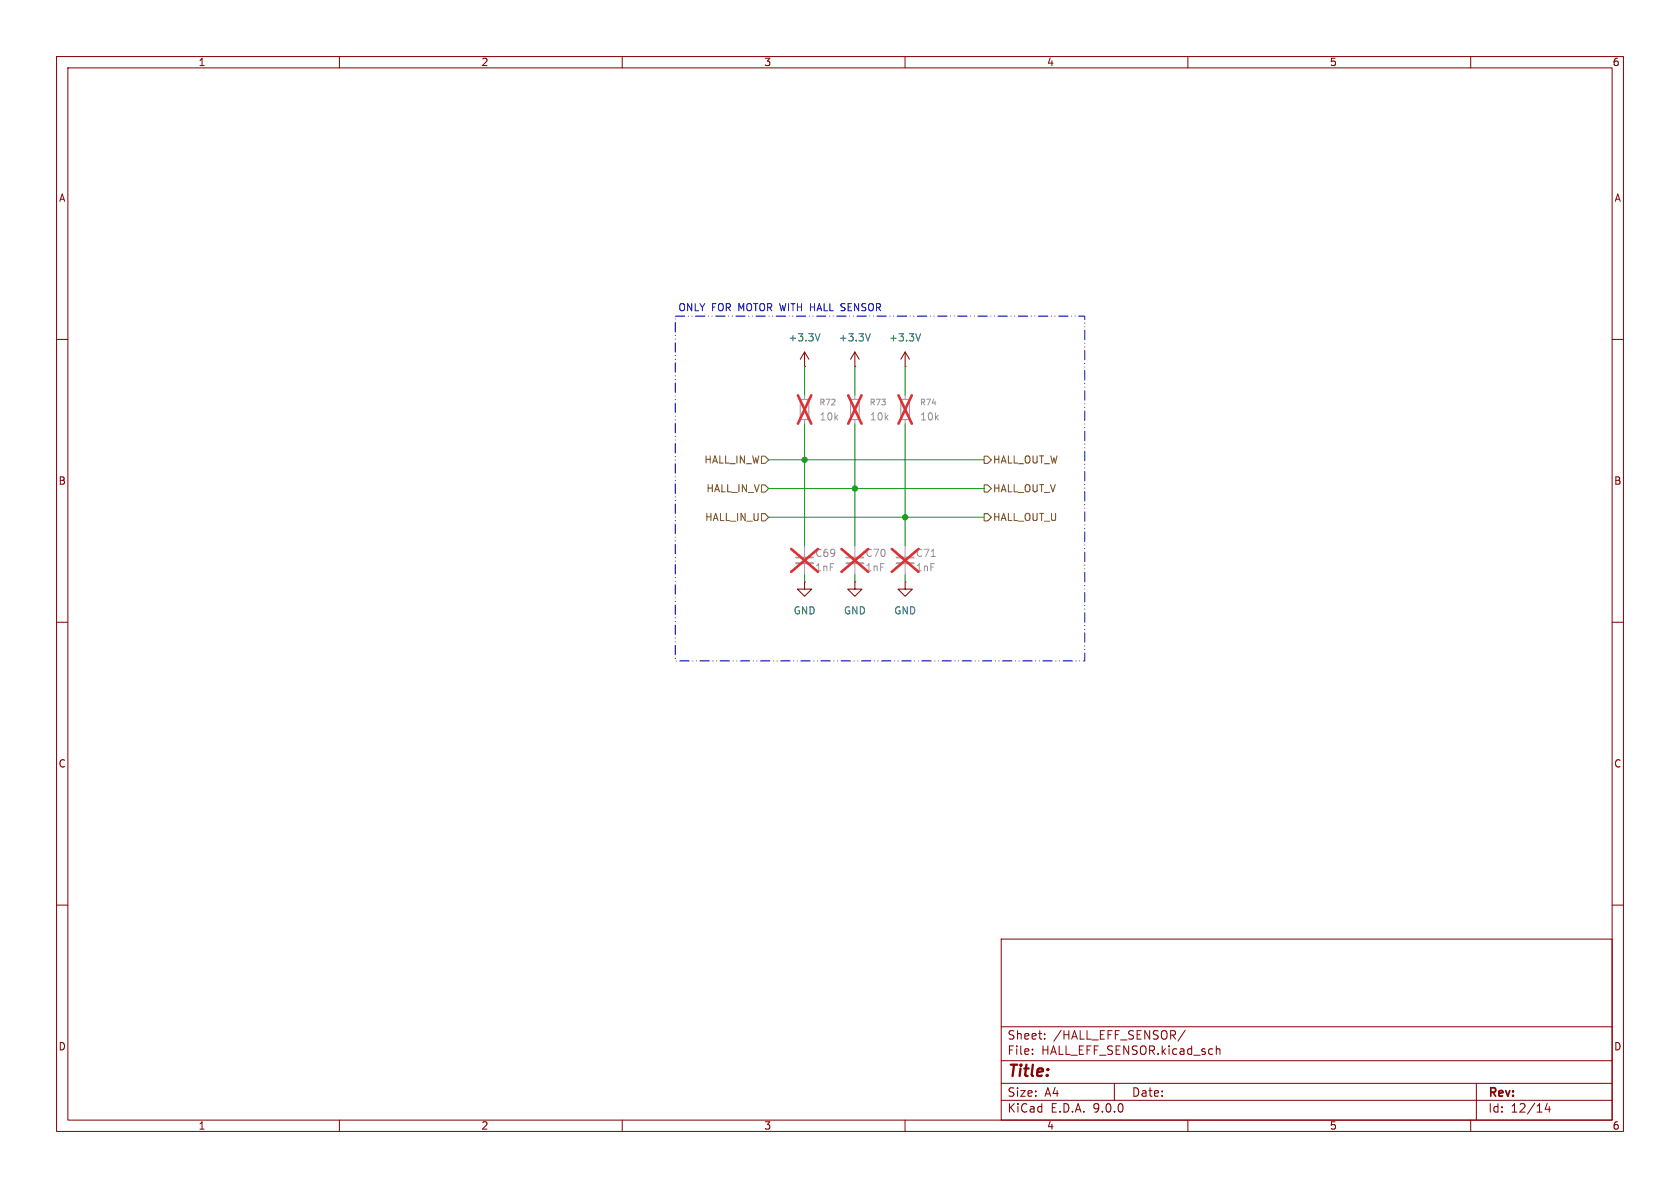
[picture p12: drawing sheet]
<svg xmlns="http://www.w3.org/2000/svg" width="297mm" height="210mm" viewBox="0 0 297 210" stroke-linecap="round" stroke-linejoin="round" font-family="sans-serif">
<g fill="none" stroke="#840000" stroke-width=".18">
<path d="M10 10h277v190h-277zM12 12h273v186h-273zM60 10v2M110 10v2M160 10v2M210 10v2M260 10v2M10 60h2M142.2 64.8h.1M142.2 62.2l-.7 1.3M142.2 62.2l.8 1.3M142.2 62.2v2.6"/>
<path d="M151.1 64.8h.1M151.1 62.2l-.7 1.3M151.1 62.2l.8 1.3M151.1 62.2v2.6M160 64.8h.1M160 62.2l-.7 1.3M160 62.2l.8 1.3M160 62.2v2.6M285 60h2M10 110h2M142.2 102.9v1.2h1.3l-1.3 1.3-1.2-1.3h1.2M142.2 102.9h.1"/>
<path d="M151.1 102.9v1.2h1.3l-1.3 1.3-1.2-1.3h1.2M151.1 102.9h.1M160 102.9v1.2h1.3l-1.3 1.3-1.3-1.3h1.3M160 102.9h.1M285 110h2M10 160h2M177 166h108v32h-108zM285 160h2M60 198v2M110 198v2M160 198v2M177 194.5h108"/>
<path d="M177 191.5h108M177 187.5h108M177 181.5h108M182.5 186.3v.1M182.5 185.5v.1M184.7 183.6v.1M184.7 182.8v.1M197 191.5v3M209.5 182.1l-1.3 2M210 198v2M215 184.9v1.5M215 185.5l.2-.1 .4 .1 .1 .9"/>
<path d="M260 198v2M261 191.5v6.5M273.5 195l-.3 1.1h.9M273.9 195.6v1"/>
</g>
<path d="M140.7 98.6h3.1M149.6 98.6h3.1M158.5 98.6h3" fill="none" stroke="#a1a1a1" stroke-width=".3"/>
<path d="M140.7 99.6h3.1M149.6 99.6h3.1M158.5 99.6h3" fill="none" stroke="#a1a1a1" stroke-width=".33"/>
<path d="M142.2 69.9v.7M142.2 74.2v.7M151.1 69.9v.7M151.1 74.2v.7M160 69.9v.7M160 74.2v.7M142.2 96.5v2.1M142.2 99.6v2M151.1 96.5v2.1M151.1 99.6v2M160 96.5v2.1M160 99.6v2" fill="none" stroke="#a1a1a1" stroke-width=".18"/>
<path d="M141.1 69.9l2.3 5M143.4 69.9l-2.3 5M150 69.9l2.3 5M152.3 69.9l-2.3 5M158.8 69.9l2.4 5M161.2 69.9l-2.4 5M139.9 97l4.7 4.1M144.6 97l-4.7 4.1M148.8 97l4.7 4.1M153.5 97l-4.7 4.1M157.7 97l4.7 4.1M162.4 97l-4.7 4.1" fill="none" stroke="#e12e31" stroke-width=".46"/>
<path d="M164.6 98.4h.8" fill="none" stroke="#989898" stroke-width=".18"/>
<path d="M141.5 70.6h1.5v3.6h-1.5zM150.4 70.6h1.5v3.6h-1.5zM159.3 70.6h1.5v3.6h-1.5z" fill="none" stroke="#a1a1a1" stroke-width=".2"/>
<path d="M145 59l-.5 1.3M153.9 59l-.5 1.3M162.7 59l-.4 1.3" fill="none" stroke="#006464" stroke-width=".18"/>
<path d="M134.6 80.6h.7l.6 .7-.6 .6h-.7zM134.6 90.8h.7l.6 .6-.6 .7h-.7zM134.6 85.7h.7l.6 .7-.6 .6h-.7zM174 90.8h.6l.7 .6-.7 .7h-.6zM174 80.6h.6l.7 .7-.7 .6h-.6zM174 85.7h.6l.7 .7-.7 .6h-.6z" fill="none" stroke="#725600" stroke-width=".18"/>
<path d="M142.2 64.8v5.1M142.2 74.9v21.6M151.1 64.8v5.1M151.1 74.9v21.6M160 64.8v5.1M160 74.9v21.6M135.9 91.4h38.1M135.9 86.4h38.1M135.9 81.3h38.1M142.2 101.6v1.3M151.1 101.6v1.3M160 101.6v1.3" fill="none" stroke="#009600" stroke-width=".18"/>
<path d="M119.4 55.9h72.4v60.9h-72.4z" fill="none" stroke="#0000c2" stroke-width=".18" stroke-dasharray="1.7 .6 0 .6 0 .6"/>
<g fill="#009600" stroke="#009600" stroke-width=".18">
<circle cx="151.1" cy="86.4" r=".46"/>
<circle cx="160" cy="91.4" r=".46"/>
<circle cx="142.2" cy="81.3" r=".46"/>
</g>
<text font-size="2.8" fill="#840000" x="178" y="190.9">Title:</text>
<g font-size="2.1" fill="#840000">
<text x="178" y="184">Sheet:</text>
<text x="186.2" y="184">/HALL_EFF_SENSOR/</text>
<text x="178" y="186.7">File:</text>
<text x="184.1" y="186.7">HALL_EFF_SENSOR.kicad_sch</text>
<text x="178" y="196.9">KiCad</text>
<text x="178" y="194.1">Size:</text>
<text x="184.7" y="194.1">A4</text>
<text x="185.7" y="196.9">E.D.A.</text>
<text x="193.3" y="196.9">9.0.0</text>
<text x="200" y="194.1">Date:</text>
<text x="263" y="194.3">Rev:</text>
<text x="263" y="196.9">Id:</text>
<text x="267.1" y="196.9">12/14</text>
</g>
<g font-size="1.8" fill="#840000">
<text x="35" y="11.9">1</text>
<text x="85" y="11.9">2</text>
<text x="135" y="11.9">3</text>
<text x="185" y="11.9">4</text>
<text x="235" y="11.9">5</text>
<text x="285" y="11.9">6</text>
<text x="10.3" y="35.9">A</text>
<text x="285.3" y="35.9">A</text>
<text x="10.3" y="85.9">B</text>
<text x="285.3" y="85.9">B</text>
<text x="10.3" y="135.9">C</text>
<text x="285.3" y="135.9">C</text>
<text x="10.3" y="185.9">D</text>
<text x="285.3" y="185.9">D</text>
<text x="35" y="199.9">1</text>
<text x="85" y="199.9">2</text>
<text x="135" y="199.9">3</text>
<text x="185" y="199.9">4</text>
<text x="235" y="199.9">5</text>
<text x="285" y="199.9">6</text>
</g>
<text font-size="1.8" fill="#0000c2" x="119.8" y="55.2">ONLY FOR MOTOR WITH HALL SENSOR</text>
<g font-size="1.8" fill="#006464">
<text x="139.3" y="60.6">+3.3V</text>
<text x="148.2" y="60.6">+3.3V</text>
<text x="157.1" y="60.6">+3.3V</text>
<text x="140.2" y="108.8">GND</text>
<text x="149.1" y="108.8">GND</text>
<text x="158" y="108.8">GND</text>
</g>
<g font-size="1.8" fill="#989898">
<text x="144.8" y="74.5">10k</text>
<text x="153.7" y="74.5">10k</text>
<text x="162.6" y="74.5">10k</text>
<text x="144" y="101.2">1nF</text>
<text x="144" y="98.7">C69</text>
<text x="152.9" y="101.2">1nF</text>
<text x="152.9" y="98.7">C70</text>
<text x="161.8" y="101.2">1nF</text>
<text x="161.8" y="98.7">C71</text>
</g>
<g font-size="1.8" fill="#725600">
<text x="124.4" y="82.1">HALL_IN_W</text>
<text x="175.5" y="82.1">HALL_OUT_W</text>
<text x="124.8" y="87.2">HALL_IN_V</text>
<text x="175.5" y="87.2">HALL_OUT_V</text>
<text x="124.5" y="92.3">HALL_IN_U</text>
<text x="175.5" y="92.3">HALL_OUT_U</text>
</g>
<g font-size="1.4" fill="#989898">
<text x="144.7" y="71.9">R72</text>
<text x="153.6" y="71.9">R73</text>
<text x="162.5" y="71.9">R74</text>
</g>
</svg>
